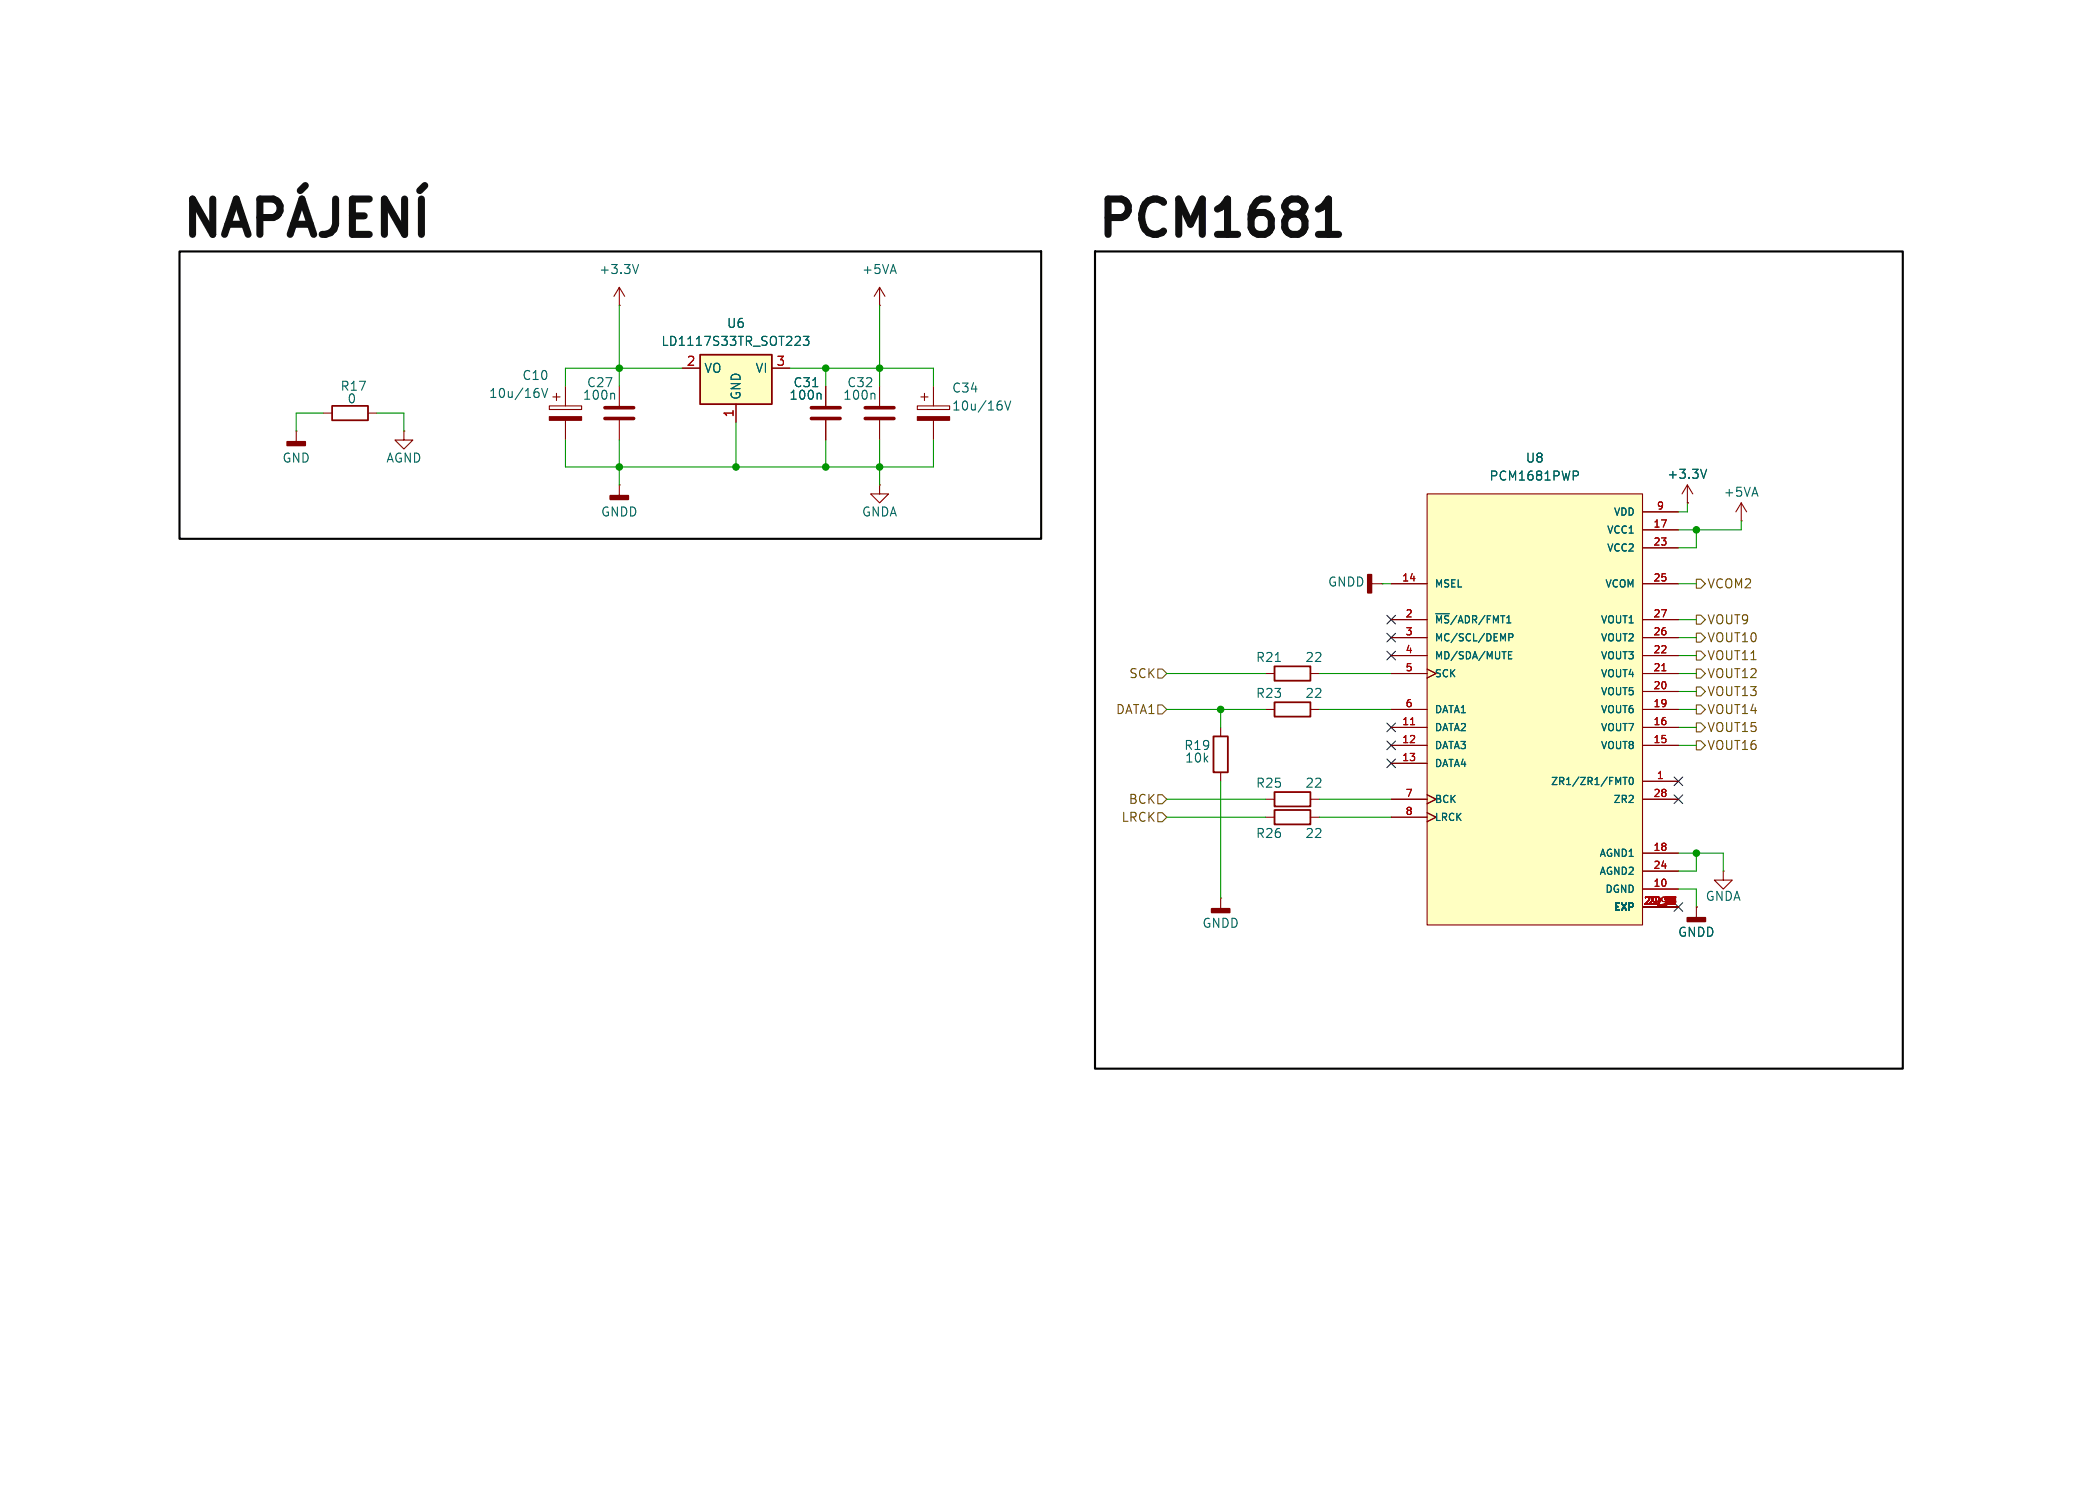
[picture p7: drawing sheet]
<svg xmlns="http://www.w3.org/2000/svg" width="297mm" height="210mm" viewBox="0 0 297 210" stroke-linecap="round" stroke-linejoin="round" font-family="sans-serif">
<path d="M180.3 94.2h5.1v2.1h-5.1zM180.3 99.3h5.1v2h-5.1zM171.7 104.1h2v5.1h-2zM180.3 112h5.1v2h-5.1zM180.3 114.6h5.1v2h-5.1z" fill="none" stroke="#840000" stroke-width=".25"/>
<g fill="none" stroke="#840000" stroke-width=".15">
<path d="M116.8 54.6v2.8M116.8 59.4v2.8M124.5 68.6v1.3h-1.3l1.3 1.2 1.2-1.2h-1.2M124.5 68.6h.1M179.1 95.3h1.2M185.4 95.3h1.3M194.1 82.6h1.5M195.6 82.6h.1M172.7 102.9v1.2M172.7 109.2v1.3M179.1 113h1.2M179.1 115.6h1.2"/>
<path d="M179.1 100.3h1.2M185.4 113h1.3M185.4 115.6h1.3M185.4 100.3h1.3M243.8 123.2v1.3h1.3l-1.3 1.2-1.2-1.2h1.2M243.8 123.2h.1"/>
</g>
<path d="M193.5 81.3h.6v2.5h-.6z" fill="#840000" stroke="#840000" stroke-width=".25"/>
<path d="M114.8 59.2h4.1M114.8 57.7h4.1" fill="none" stroke="#840000" stroke-width=".51"/>
<path d="M115 54.7h.7M116 55.6l.2 .2v.7M180.5 93.5h.7" fill="none" stroke="#006464" stroke-width=".15"/>
<path d="M99.1 50.2h10.1v7h-10.1z" fill="#ffffc2"/>
<path d="M47 57.4h5.1v2h-5.1zM99.1 50.2h10.1v7h-10.1z" fill="none" stroke="#840000" stroke-width=".25"/>
<g fill="none" stroke="#840000" stroke-width=".15">
<path d="M45.7 58.4h1.3M52.1 58.4h1.2M77.7 57.4h4.6v.5h-4.6zM78.2 56.1h1M78.7 55.6v1M80 54.6v2.8M80 59.4v2.8M87.6 43.2h.1M87.6 40.6l-.7 1.3M87.6 40.6l.8 1.3M87.6 40.6v2.6M87.6 54.6v2.8"/>
<path d="M87.6 59.4v2.8M96.5 52.1h2.6M104.1 57.2v2.5M109.2 52.1h2.6M124.5 43.2h.1M124.5 40.6l.7 1.3M124.5 40.6l-.8 1.3M124.5 40.6v2.6M124.5 54.6v2.8M124.5 59.4v2.8M129.8 57.4h4.6v.5h-4.6zM130.3 56.1h1"/>
<path d="M130.8 55.6v1M132.1 54.6v2.8M132.1 59.4v2.8M41.9 61h.1M41.9 61v1.5M57.1 61v1.2h1.3l-1.3 1.3-1.2-1.3h1.2M57.1 61h.1M172.7 127h.1M172.7 127v1.5"/>
</g>
<path d="M90.4 37.4l-.5 1.3M76.2 55.5v.6M76.6 54.9l.5 1.3 .4-1.3M86.8 55.6l.2 .2v.7M113.7 47.6h.8l-.5 .5 .4 .1v.5l-.2 .1h-.4l-.1-.1M123.6 55.6l.2 .2v.7M141.7 57.3v.6M142.2 56.7l.4 1.3 .4-1.3" fill="none" stroke="#006464" stroke-width=".15"/>
<g fill="#840000" stroke="#840000" stroke-width=".15">
<path d="M129.8 58.9h4.6v.5h-4.6z"/>
<path d="M77.7 58.9h4.6v.5h-4.6z"/>
</g>
<g fill="#840000" stroke="#840000" stroke-width=".25">
<path d="M40.6 62.5h2.6v.5h-2.6z"/>
<path d="M171.4 128.5h2.6v.5h-2.6z"/>
</g>
<path d="M85.6 59.2h4.1M85.6 57.7h4.1M122.4 59.2h4.1M122.4 57.7h4.1" fill="none" stroke="#840000" stroke-width=".51"/>
<path d="M201.9 69.9h30.5v60.9h-30.5z" fill="#ffffc2"/>
<g fill="none" stroke="#840000" stroke-width=".15">
<path d="M96.5 52.1h2.6M104.1 57.2v2.5M109.2 52.1h2.6M116.8 54.6v2.8M116.8 59.4v2.8M87.6 68.6h.1M87.6 68.6v1.5M201.9 69.9h30.5v60.9h-30.5zM232.4 72.4h5.1M232.4 74.9h5.1M232.4 77.5h5.1M238.8 71.1h.1"/>
<path d="M238.8 68.6l-.8 1.3M238.8 68.6l.7 1.3M238.8 68.6v2.5M246.4 73.7h.1M246.4 71.1l-.8 1.3M246.4 71.1l.7 1.3M246.4 71.1v2.6M196.8 82.6h5.1M196.8 87.6h5.1M196.8 90.2h5.1M196.8 92.7h5.1M196.8 95.3h5.1"/>
<path d="M201.9 94.6l1.3 .7-1.3 .6M232.4 82.6h5.1M232.4 87.6h5.1M232.4 90.2h5.1M232.4 92.7h5.1M232.4 95.3h5.1M232.4 97.8h5.1M196.8 100.3h5.1M196.8 102.9h5.1M196.8 105.4h5.1M196.8 108h5.1M196.8 113h5.1"/>
<path d="M196.8 115.6h5.1M201.9 112.4l1.3 .6-1.3 .7M201.9 114.9l1.3 .7-1.3 .6M232.4 100.3h5.1M232.4 102.9h5.1M232.4 105.4h5.1M232.4 113h5.1M232.4 110.5h5.1M232.4 120.7h5.1M232.4 123.2h5.1M232.4 125.7h5.1M232.4 128.3h5.1"/>
<path d="M240 128.3h.1M240 128.3v1.5"/>
</g>
<path d="M113.7 47.6h.8l-.5 .5 .4 .1v.5l-.2 .1h-.4l-.1-.1M115 54.7h.7M116 55.6l.2 .2v.7M222.6 66.6h.5l.2 .3-.1 .3-.6 .1M241.5 66.4l-.4 1.2M203.1 86.8h2M213.4 92.6h.4M213.5 90.1h.5l.1-.1-.1-.3-.5-.1v1M213.9 92.2h-.5v1h.5M229.6 109.9h.6M229.9 109.9v1.1M230.6 110l.2-.1a.54 .54 0 0 1 .3 .5 .54 .54 0 0 1-.3 .6l-.2-.1-.1-.3z" fill="none" stroke="#006464" stroke-width=".15"/>
<g fill="none" stroke="#a90000" stroke-width=".15">
<path d="M235.1 94.9h.6M199.6 102.5h.6M236.4 126.9h.7l-.4 1M236.5 127.5h.6M236.6 127.3l.4 .1-.1 .4M236.7 127.3h.2M236.8 126.9l.2 .1 .1 .3M236.9 126.9l.2 .2v.6l-.3 .2M236.9 127.3l.1 .1M237 127.2v.7M237 127.4l.1 .1M237 127.6l-.2 .3"/>
<path d="M237 127.4l-.3 .1M237.1 127.2l-.7 .7h.7M237.1 126.9l-.4 .4M237.1 127.1l-.2 .2M237.1 127.3l-.1 .1"/>
</g>
<g fill="#840000" stroke="#840000" stroke-width=".25">
<path d="M86.4 70.1h2.5v.5h-2.5z"/>
<path d="M238.8 129.8h2.5v.5h-2.5z"/>
</g>
<path d="M25.4 35.6h121.9v40.6h-121.9zM154.9 35.6h114.3v115.5h-114.3z" fill="none" stroke="#000" stroke-width=".3"/>
<g fill="none" stroke="#725600" stroke-width=".15">
<path d="M163.8 99.7h.7l.6 .6-.6 .7h-.7zM163.8 94.6h.7l.6 .7-.6 .6h-.7zM240 97.2h.7l.6 .6-.6 .6h-.7zM240 99.7h.7l.6 .6-.6 .7h-.7zM240 81.9h.7l.6 .7-.6 .6h-.7zM240 89.5h.7l.6 .7-.6 .6h-.7zM240 87h.7l.6 .6-.6 .7h-.7zM240 92.1h.7l.6 .6-.6 .6h-.7zM240 94.6h.7l.6 .7-.6 .6h-.7zM163.8 112.4h.7l.6 .6-.6 .7h-.7zM163.8 114.9h.7l.6 .7-.6 .6h-.7zM240 102.2h.7l.6 .7-.6 .6h-.7z"/>
<path d="M240 104.8h.7l.6 .6-.6 .6h-.7z"/>
</g>
<g fill="none" stroke="#0f0f0f" stroke-width="1">
<path d="M30.1 28.1v5l-2.9-5v5M31.8 33.1l1.6-5 1.7 5M32.2 31.7h2.4M36.8 30.8h1.9a1.36 1.36 0 0 0 1-1.3 1.36 1.36 0 0 0-1-1.4h-1.9v5M41.1 33.1l1.6-5 1.7 5M41.5 31.7h2.4M43.2 26.2l-.7 .8M47.5 28.1v3.6a1.61 1.61 0 0 1-1.9 1.4M49.9 30.5h1.6M52.2 28.1h-2.3v5h2.3M57.2 28.1v5l-2.8-5v5M59.6 28.1v5"/>
<path d="M60.1 26.2l-.7 .8M186.6 33.1h2.8M187 29.3l.5-.4 .5-.8v5"/>
</g>
<g fill="none" stroke="#009600" stroke-width=".15">
<path d="M45.7 58.4h-3.8v2.6M53.3 58.4h3.8v2.6M87.6 43.2v11.4M96.5 52.1h-16.5v2.5M104.1 59.7v6.3M111.8 52.1h20.3v2.5M116.8 52.1v2.5M124.5 43.2v11.4M80 62.2v3.8h52.1v-3.8M87.6 62.2v6.4M116.8 62.2v3.8M124.5 62.2v6.4"/>
<path d="M238.8 71.1v1.3h-1.3M240 74.9v2.6h-2.5M246.4 73.7v1.2h-8.9M165.1 95.3h14M186.7 95.3h10.1M195.6 82.6h1.2M237.5 95.3h2.5M237.5 97.8h2.5M237.5 92.7h2.5M237.5 90.2h2.5M237.5 82.6h2.5M237.5 87.6h2.5"/>
<path d="M165.1 100.3h14M165.1 113h14M165.1 115.6h14M172.7 100.3v2.6M172.7 110.5v16.5M186.7 100.3h10.1M186.7 113h10.1M186.7 115.6h10.1M237.5 100.3h2.5M237.5 105.4h2.5M237.5 102.9h2.5M237.5 125.7h2.5v2.6"/>
<path d="M237.5 120.7h6.3v2.5M240 120.7v2.5h-2.5"/>
</g>
<g fill="none" stroke="#000084" stroke-width=".15">
<path d="M196.2 87l1.3 1.2M196.2 92.1l1.3 1.2M196.2 89.6l1.3 1.2M197.5 87l-1.3 1.2M197.5 92.1l-1.3 1.2M197.5 89.6l-1.3 1.2M196.2 107.3l1.3 1.3M196.2 102.3l1.3 1.2M196.2 104.8l1.3 1.2M197.5 107.3l-1.3 1.3M197.5 102.3l-1.3 1.2M197.5 104.8l-1.3 1.2"/>
<path d="M236.9 112.4l1.2 1.2M236.9 109.9l1.2 1.2M238.1 112.4l-1.2 1.2M238.1 109.9l-1.2 1.2M236.9 127.7l1.2 1.2M238.1 127.7l-1.2 1.2"/>
</g>
<g fill="#009600" stroke="#009600" stroke-width=".15">
<circle cx="240" cy="120.7" r=".46"/>
<circle cx="240" cy="74.9" r=".46"/>
<circle cx="124.5" cy="52.1" r=".46"/>
<circle cx="116.8" cy="66" r=".46"/>
<circle cx="124.5" cy="66" r=".46"/>
<circle cx="116.8" cy="52.1" r=".46"/>
<circle cx="172.7" cy="100.3" r=".46"/>
<circle cx="87.6" cy="52.1" r=".46"/>
<circle cx="104.1" cy="66" r=".46"/>
<circle cx="87.6" cy="66" r=".46"/>
</g>
<text font-size="7" fill="#0f0f0f" x="154.9" y="33.8">PCM1681</text>
<g font-size="1.8" fill="#006464">
<text x="84.7" y="39">+3.3V</text>
<text x="121.9" y="39">+5VA</text>
<text x="102.8" y="46.6">U6</text>
<text x="73.8" y="53.9">C10</text>
<text x="93.5" y="49.1">LD1117S33TR_SOT223</text>
<text x="99.6" y="52.9">VO</text>
<text x="106.8" y="52.9">VI</text>
<text x="48.1" y="55.5">R17</text>
<text x="49.1" y="57.3">0</text>
<text x="69.1" y="56.5">10u/16V</text>
<text x="82.4" y="56.7">100n</text>
<text x="83" y="55">C27</text>
<text x="105" y="56.6" transform="rotate(-90 105 56.6)">GND</text>
<text x="111.6" y="56.7">100n</text>
<text x="112.2" y="55">C31</text>
<text x="119.2" y="56.7">100n</text>
<text x="119.8" y="55">C32</text>
<text x="134.6" y="58.3">10u/16V</text>
<text x="134.6" y="55.7">C34</text>
<text x="39.9" y="65.6">GND</text>
<text x="54.6" y="65.6">AGND</text>
<text x="215.8" y="65.6">U8</text>
<text x="210.7" y="68.2">PCM1681PWP</text>
<text x="235.8" y="67.9">+3.3V</text>
<text x="243.8" y="70.5">+5VA</text>
<text x="85" y="73.3">GNDD</text>
<text x="121.9" y="73.3">GNDA</text>
<text x="187.8" y="83.2">GNDD</text>
<text x="177.6" y="93.8">R21</text>
<text x="184.6" y="93.8">22</text>
<text x="177.6" y="98.9">R23</text>
<text x="184.6" y="98.9">22</text>
<text x="167.5" y="106.3">R19</text>
<text x="167.6" y="108.1">10k</text>
<text x="177.6" y="111.6">R25</text>
<text x="184.6" y="111.6">22</text>
<text x="177.6" y="118.7">R26</text>
<text x="184.6" y="118.7">22</text>
<text x="170" y="131.4">GNDD</text>
<text x="241.3" y="127.6">GNDA</text>
<text x="237.4" y="132.7">GNDD</text>
</g>
<g font-size="1.8" fill="#a90000">
<text x="97.1" y="51.8">2</text>
<text x="109.8" y="51.8">3</text>
<text x="103.9" y="59.1" transform="rotate(-90 103.9 59.1)">1</text>
</g>
<g font-size="1.8" fill="#725600">
<text x="241.5" y="83.4">VCOM2</text>
<text x="241.5" y="88.5">VOUT9</text>
<text x="241.5" y="91">VOUT10</text>
<text x="241.5" y="93.6">VOUT11</text>
<text x="157.8" y="101.2">DATA1</text>
<text x="159.7" y="96.1">SCK</text>
<text x="241.5" y="98.7">VOUT13</text>
<text x="241.5" y="101.2">VOUT14</text>
<text x="241.5" y="96.1">VOUT12</text>
<text x="241.5" y="103.7">VOUT15</text>
<text x="241.5" y="106.3">VOUT16</text>
<text x="159.6" y="113.9">BCK</text>
<text x="158.6" y="116.4">LRCK</text>
</g>
<g font-size="1.4" fill="#006464">
<text x="227.3" y="75.7">VCC1</text>
<text x="228.2" y="73.1">VDD</text>
<text x="202.9" y="83.3">MSEL</text>
<text x="227" y="83.3">VCOM</text>
<text x="227.3" y="78.2">VCC2</text>
<text x="202.9" y="88.4">~{MS}/ADR/FMT1</text>
<text x="226.4" y="88.4">VOUT1</text>
<text x="202.9" y="90.9">MC/SCL/DEMP</text>
<text x="202.9" y="93.4">MD/SDA/MUTE</text>
<text x="202.9" y="96">SCK</text>
<text x="226.4" y="90.9">VOUT2</text>
<text x="226.4" y="93.4">VOUT3</text>
<text x="226.4" y="96">VOUT4</text>
<text x="202.9" y="101.1">DATA1</text>
<text x="226.4" y="98.5">VOUT5</text>
<text x="226.4" y="101.1">VOUT6</text>
<text x="202.9" y="103.6">DATA2</text>
<text x="202.9" y="106.1">DATA3</text>
<text x="226.4" y="103.6">VOUT7</text>
<text x="226.4" y="106.1">VOUT8</text>
<text x="202.9" y="108.7">DATA4</text>
<text x="202.9" y="113.8">BCK</text>
<text x="219.3" y="111.2">ZR1/ZR1/FMT0</text>
<text x="228.2" y="113.8">ZR2</text>
<text x="202.9" y="116.3">LRCK</text>
<text x="226.2" y="121.4">AGND1</text>
<text x="226.2" y="123.9">AGND2</text>
<text x="227" y="126.5">DGND</text>
<text x="228.2" y="129">EXP</text>
</g>
<g font-size="1.4" fill="#a90000">
<text x="233.9" y="74.7">17</text>
<text x="233.9" y="77.2">23</text>
<text x="234.3" y="72.1">9</text>
<text x="198.3" y="82.3">14</text>
<text x="233.9" y="82.3">25</text>
<text x="198.8" y="87.4">2</text>
<text x="198.8" y="89.9">3</text>
<text x="233.9" y="87.4">27</text>
<text x="233.9" y="89.9">26</text>
<text x="198.8" y="92.5">4</text>
<text x="198.8" y="95">5</text>
<text x="233.9" y="92.5">22</text>
<text x="233.9" y="95">21</text>
<text x="198.8" y="100.1">6</text>
<text x="233.9" y="97.5">20</text>
<text x="233.9" y="100.1">19</text>
<text x="198.3" y="102.6">11</text>
<text x="198.3" y="105.2">12</text>
<text x="198.3" y="107.7">13</text>
<text x="233.9" y="102.6">16</text>
<text x="233.9" y="105.2">15</text>
<text x="198.8" y="112.8">7</text>
<text x="233.9" y="112.8">28</text>
<text x="234.3" y="110.2">1</text>
<text x="198.8" y="115.3">8</text>
<text x="233.9" y="120.4">18</text>
<text x="233.9" y="122.9">24</text>
<text x="233.9" y="125.5">10</text>
<text x="233" y="128">29_11</text>
<text x="233.9" y="128">2920</text>
<text x="235.3" y="128">21</text>
<text x="235.3" y="128">77</text>
<text x="235.3" y="128">7</text>
</g>
</svg>
